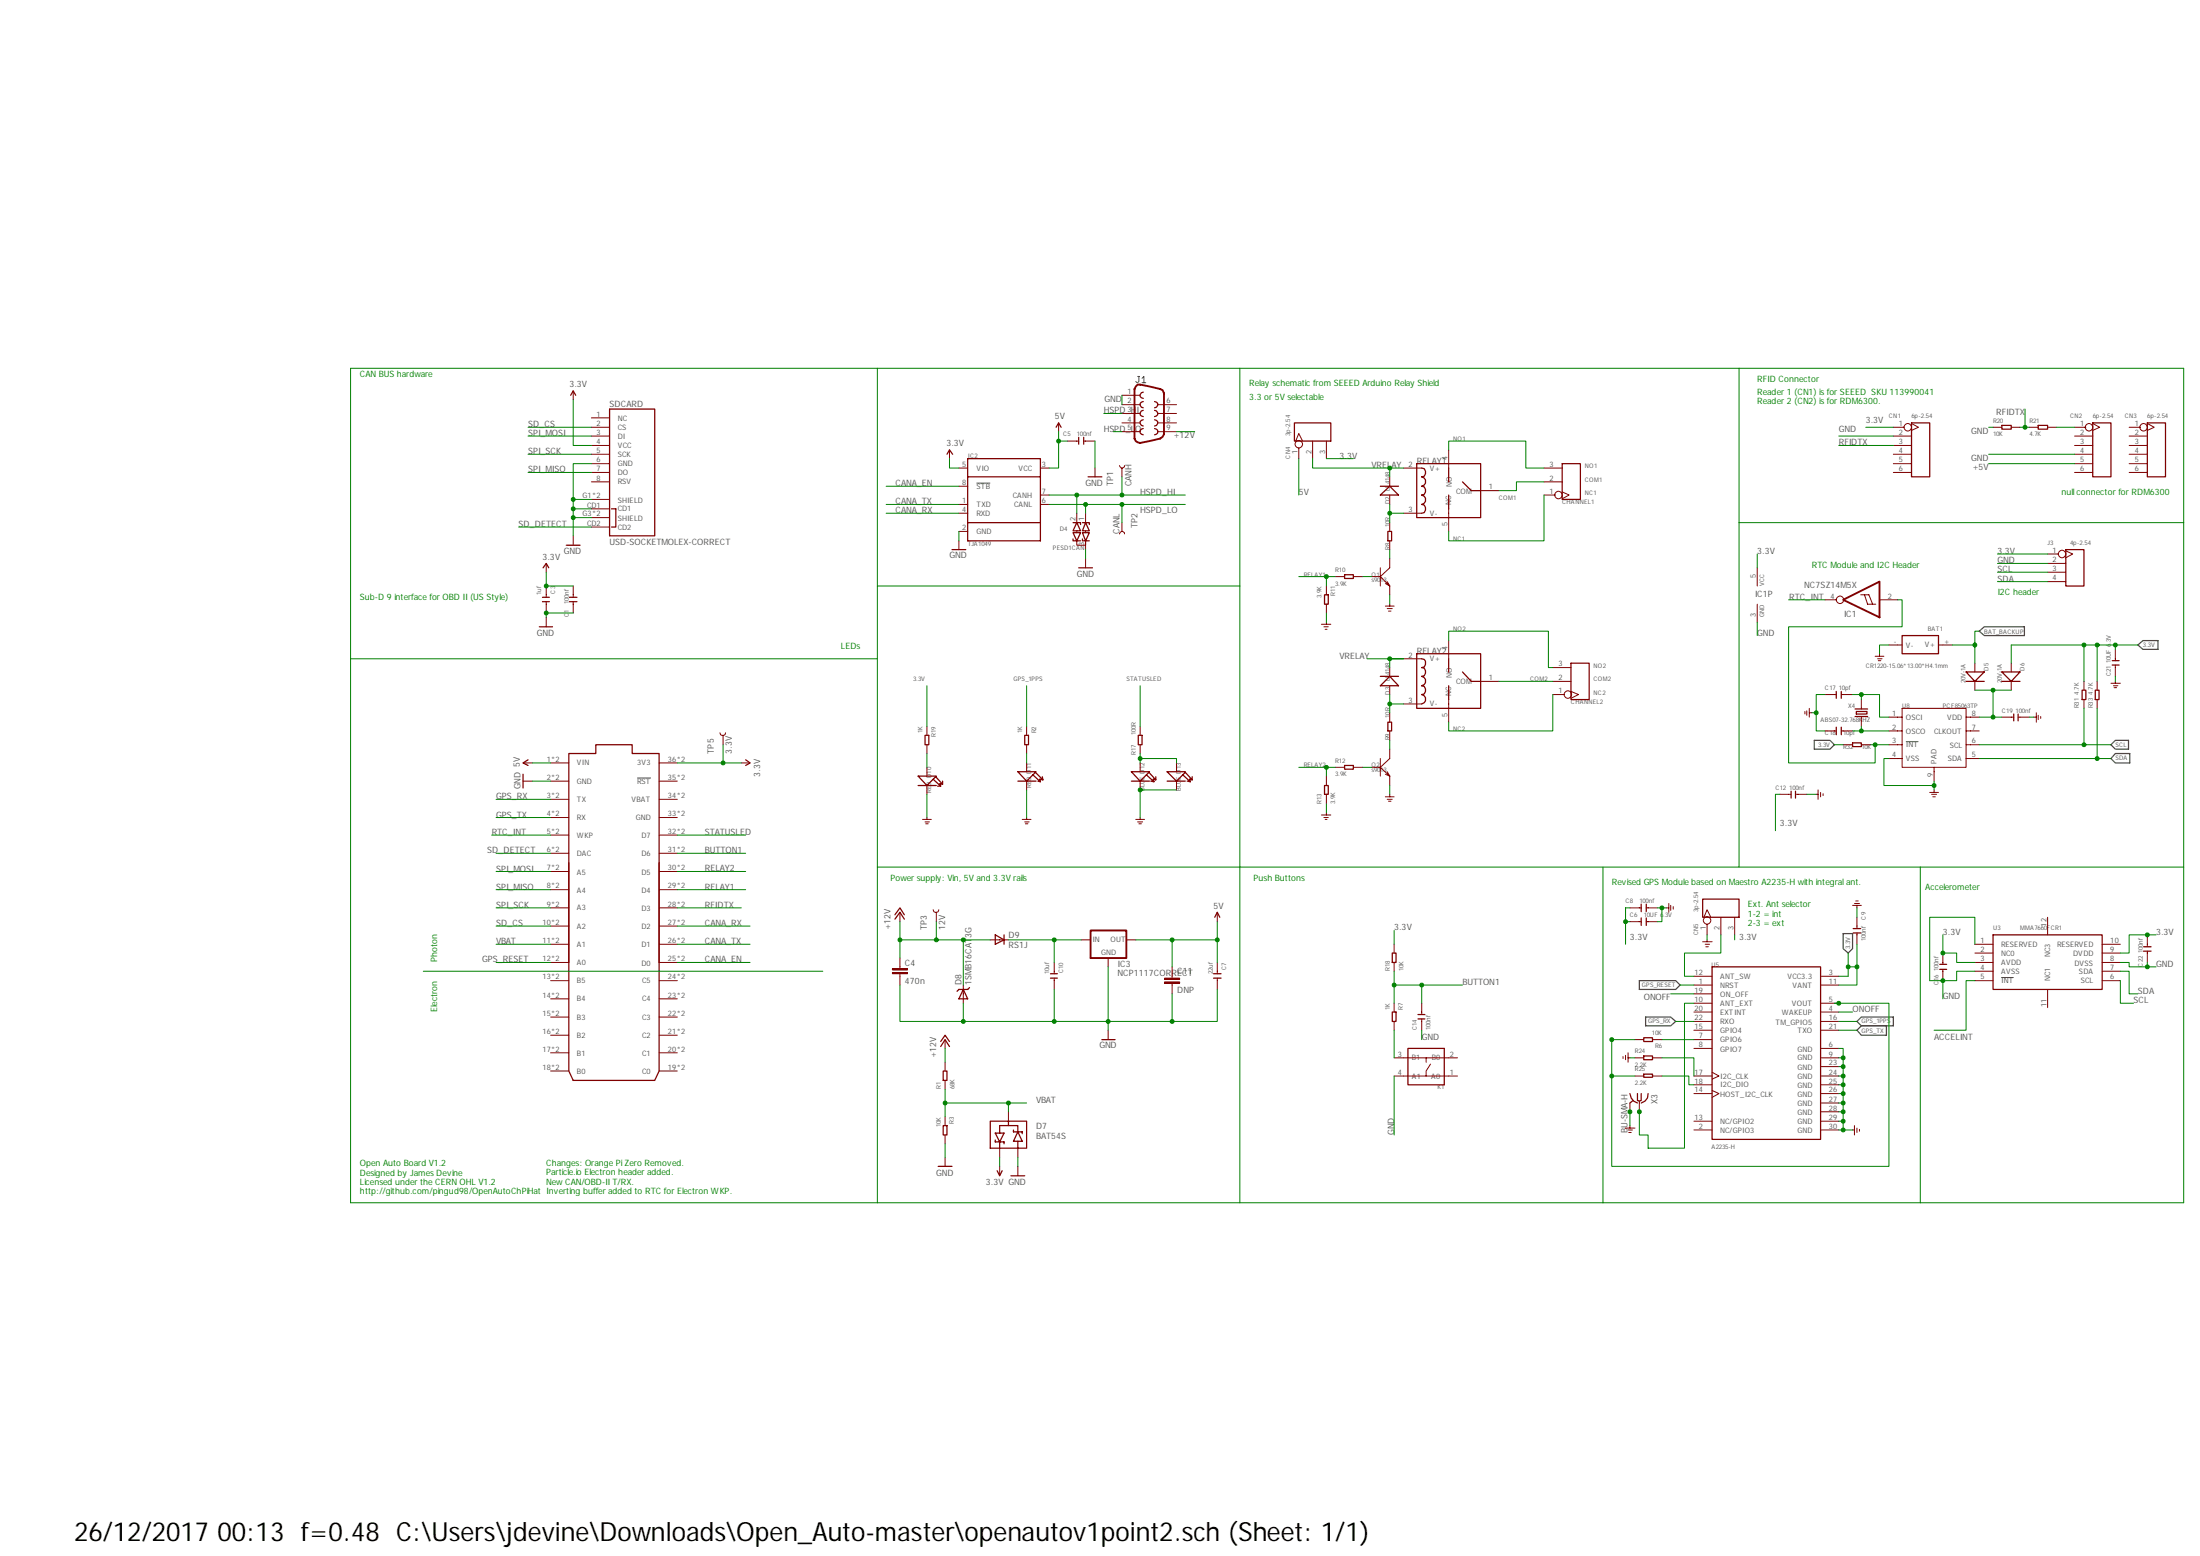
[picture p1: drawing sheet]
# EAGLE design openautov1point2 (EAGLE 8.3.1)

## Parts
BAT1  CR1220-15.06*13.00*H4.1mm  BAT-HOLDER'SMD-1220'  [BAT2P-SMD-16.4-CR1220]
C1  100nf  CERAMIC-100NF-50V-10%-X7R(0603)  [C0603]
C3  1uf  CERAMIC-1UF-25V-10%-X7R(0603)  [C0603]
C4  470n  C-EUC0805  [C0805]
C5  100nf  CERAMIC-100NF-50V-10%-X7R(0603)  [C0603]
C6  10UF 6.3V  CERAMIC-10UF-6.3V-20%-X5R(0603)  [C0603]
C7  22uf  CERAMIC-22UF-6.3V-20%-X5R(0805)  [C0805]
C8  100nf  CERAMIC-100NF-50V-10%-X7R(0603)  [C0603]
C9  100nf  CERAMIC-100NF-50V-10%-X7R(0603)  [C0603]
C10  10uf  CERAMIC-10UF-25V-10%-X5R(0805)  [C0805]
C11  DNP  C-EUC0805  [C0805]
C12  100nf  CERAMIC-100NF-50V-10%-X7R(0603)  [C0603]
C14  100nf  CERAMIC-100NF-50V-10%-X7R(0603)  [C0603]
C16  100nf  CERAMIC-100NF-50V-10%-X7R(0603)  [C0603]
C17  10pf  CERAMIC-10PF-50V-5%-NPO(0603)  [C0603]
C18  10pf  CERAMIC-10PF-50V-5%-NPO(0603)  [C0603]
C19  100nf  CERAMIC-100NF-50V-10%-X7R(0603)  [C0603]
C21  10UF 6.3V  CERAMIC-10UF-6.3V-20%-X5R(0603)  [C0603]
C22  100nf  CERAMIC-100NF-50V-10%-X7R(0603)  [C0603]
CHANNEL1  SCREW-TERMINAL-3P'3.5'  [3P-3.5]
CHANNEL2  SCREW-TERMINAL-3P'3.5'  [3P-3.5]
CN1  6p-2.54  DIP-BLACK-FEMALE-HEADER-VERT(6P-2.54)  [H6-2.54]
CN2  6p-2.54  DIP-BLACK-FEMALE-HEADER-VERT(6P-2.54)  [H6-2.54]
CN3  6p-2.54  DIP-BLACK-FEMALE-HEADER-VERT(6P-2.54)  [H6-2.54]
CN4  3p-2.54  DIP-BLACK-MALE-HEADER-VERT(3P-2.54)  [H3-2.54]
CN5  3p-2.54  DIP-BLACK-MALE-HEADER-VERT(3P-2.54)  [H3-2.54]
D2  LL4148  D'1N4148-SMD'  [LL-34]
D3  LL4148  D'1N4148-SMD'  [LL-34]
D4  PESD1CAN  DIODE_ESD_DUAL-SOT-23  [SOT23]
D5  20V-1A  SMD-DIODE-SCHOTTKY-20V-1A(SOD-123)  [SOD-123]
D6  20V-1A  SMD-DIODE-SCHOTTKY-20V-1A(SOD-123)  [SOD-123]
D7  BAT54S  [SOT23]
D8  1SMB16CAT3G  DIODE-TVS-SMB  [SMB-DIODE]
D9  RS1J  DIODESMA  [SMA-DIODE]
D10  RED  LED'0603'  [LED-0603]
D11  RED  LED'0603'  [LED-0603]
D12  BLUE  LED'0603'  [LED-0603]
D13  BLUE  LED'0603'  [LED-0603]
ELECTRON  ELECTRON_WITH_EXTERNAL_HEADERS  [ELECTRON_EXTERNAL]
FID1  FIDUCIAL1.5X3  [FIDUCIAL-1.5X3]
FID2  FIDUCIAL1.5X3  [FIDUCIAL-1.5X3]
FID3  FIDUCIAL1.5X3  [FIDUCIAL-1.5X3]
FID4  FIDUCIAL1.5X3  [FIDUCIAL-1.5X3]
IC1  NC7SZ14M5X  [SOT23-5]
IC2  TJA1049  [SO8]
IC3  NCP1117CORRECT  [SOT223]
J1  DB9MALE  [DB9_MALE]
J3  4p-2.54  DIP-BLACK-FEMALE-HEADER-VERT(4P-2.54)  [H4-2.54]
K1  DIP-SWITCH-TACTILE-SPST-NO/TS-1109(4P-D6.0MM)'TS-1109'  [SW4-6.0X6.0X5.0MM]
Q1  s9013  TRANSISTOR-NPN-SOT23  [SOT23]
Q2  s9013  TRANSISTOR-NPN-SOT23  [SOT23]
R1  68K  SMD-RES-68K-1%-1/10W(0603)  [R0603]
R2  1K  SMD-RES-1K-1%-1/10W(0603)  [R0603]
R3  10K  SMD-RES-10K-5%-1/10W(0603)  [R0603]
R6  10K  SMD-RES-10K-5%-1/10W(0603)  [R0603]
R7  1K  SMD-RES-1K-1%-1/10W(0603)  [R0603]
R8  10R  R-0603  [R0603]
R9  10R  R-0603  [R0603]
R10  3.9K  SMD-RES-3.9K-5%-1/10W(0603)  [R0603]
R11  3.9K  SMD-RES-3.9K-5%-1/10W(0603)  [R0603]
R12  3.9K  SMD-RES-3.9K-5%-1/10W(0603)  [R0603]
R13  3.9K  SMD-RES-3.9K-5%-1/10W(0603)  [R0603]
R17  100R  SMD-RES-100R-5%-1/10W(0603)  [R0603]
R18  10K  SMD-RES-10K-5%-1/10W(0603)  [R0603]
R19  1K  SMD-RES-1K-1%-1/10W(0603)  [R0603]
R20  10K  SMD-RES-10K-5%-1/10W(0603)  [R0603]
R21  4.7K  SMD-RES-4.7K-5%-1/10W(0603)  [R0603]
R24  2.2K  SMD-RES-2.2K-5%-1/10W(0603)  [R0603]
R25  2.2K  SMD-RES-2.2K-5%-1/10W(0603)  [R0603]
R31  4.7K  SMD-RES-4.7K-5%-1/10W(0603)  [R0603]
R32  10K  SMD-RES-10K-5%-1/10W(0603)  [R0603]
R33  4.7K  SMD-RES-4.7K-5%-1/10W(0603)  [R0603]
RELAY1  RELAY-HLS8L-DC5V-S-C  [5P-19.0X15.5X15.8H]
RELAY2  RELAY-HLS8L-DC5V-S-C  [5P-19.0X15.5X15.8H]
SDCARD  USD-SOCKETMOLEX-CORRECT  [MICRO-SD-MOLEX-CORRECT]
TP1  CANH  TEST-POINT3  [PAD.03X.03]
TP2  CANL  TEST-POINT3  [PAD.03X.03]
TP3  12V  TEST-POINT3  [PAD.03X.03]
TP5  3.3V  TEST-POINT3  [PAD.03X.03]
U3  MMA7660FCR1  MOTION/POSITION-MMA7660FCR1(DFN10)  [DFN10-0.5-3.0X3.0MM]
U5  A2235-H  [XCVR_A2235-H]
U8  PCF85063TP  RTC-PCF85063TP  [HWSON8-0.5-2X3X0.75MM]
X3  BU-SMA-H  [BU-SMA-H]
X4  ABS07-32.768KHZ  CRYSTAL-2P-3215  [X2-SMD-3.2X1.5X0.55MM]

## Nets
3.3V: C1.2 C3.1 C6.1 C8.1 C9.2 C12.1 C16.2 C21.2 C22.2 CN1.1 CN4.3 D6.+ D7.2(C1) ELECTRON.36(3V3) ELECTRON.@36(3V3) IC1.5(VCC) IC2.5(VIO) J3.1 R18.2 R19.1 R31.2 R32.1 R33.2 SDCARD.4(VCC) TP5.P$1 U3.3(AVDD) U3.9(DVDD) U5.3(VCC3.3) U5.11(VANT)
5V [power]: C5.1 C7.1 C11.1 CN4.1 ELECTRON.1(VIN) ELECTRON.@1(VIN) IC2.3(VCC) IC3.2(OUT) IC3.4(OUT)
!RTC_INT: IC1.2(I) R32.2 U8.3(!INT)
+5V [5V Line]: CN2.5
+12V [power]: C4.1 D8.C D9.A J1.9 R1.2 TP3.P$1
ACCELINT: U3.5(!INT)
BAT_BACKUP: BAT1.+(V+) D5.+
BUTTON1: C14.2 ELECTRON.31(D6) ELECTRON.@31(D6) R7.1 R18.1
CANA_EN: ELECTRON.25(D0) ELECTRON.@25(D0) IC2.8(!STB)
CANA_RX: ELECTRON.27(D2) ELECTRON.@27(D2) IC2.4(RXD)
CANA_TX: ELECTRON.26(D1) ELECTRON.@26(D1) IC2.1(TXD)
COM1: CHANNEL1.2 RELAY1.1(COM)
COM2: CHANNEL2.2 RELAY2.1(COM)
GND [power]: BAT1.-(V-) C1.1 C3.2 C4.2 C5.2 C6.2 C7.2 C8.2 C9.1 C10.2 C11.2 C12.2 C14.1 C16.1 C17.1 C18.1 C19.2 C21.1 C22.1 CN1.2 CN2.4 CN5.1 D4.3(COM) D7.1(A2) D8.A D10.- D11.- D12.- D13.- ELECTRON.2(GND) ELECTRON.@2(GND) IC1.3(GND) IC2.2(GND) IC3.1(GND) J1.1 J1.2 J3.2 K1.4(A1) Q1.2(E) Q2.2(E) R3.2 R11.2 R13.1 R20.1 R24.1 SDCARD.6(GND) SDCARD.CD1 SDCARD.G1(SHIELD) SDCARD.G2(SHIELD) SDCARD.G3(SHIELD) SDCARD.G4(SHIELD) U3.1(RESERVED) U3.4(AVSS) U3.8(DVSS) U5.6(GND) U5.9(GND) U5.23(GND) U5.24(GND) U5.25(GND) U5.26(GND) U5.27(GND) U5.28(GND) U5.29(GND) U5.30(GND) U8.4(VSS) U8.9(PAD) X3.2 X3.3 X3.4 X3.5 ; supply symbol labelled GND_POWER
GPS_1PPS: R2.1 U5.16(TM_GPIO5)
GPS_RESET: ELECTRON.12(A0) ELECTRON.@12(A0) U5.1(NRST)
GPS_RX: ELECTRON.3(TX) ELECTRON.@3(TX) U5.22(RXO)
GPS_TX: ELECTRON.4(RX) ELECTRON.@4(RX) U5.21(TXO)
HSPD_HI: D4.2(C2) IC2.7(CANH) J1.3 TP1.P$1
HSPD_LO: D4.1(C1) IC2.6(CANL) J1.5 TP2.P$1
N$1: K1.3(B1) R7.2
N$2: CN5.2 U5.12(ANT_SW)
N$4 [5V Line]: Q2.1(B) R12.2
N$5 [5V Line]: D3.A(+) R9.2 RELAY2.3(V-)
N$6 [5V Line]: Q1.3(C) R8.1
N$7 [5V Line]: D2.A(+) R8.2 RELAY1.3(V-)
N$8 [5V Line]: Q2.3(C) R9.1
N$9: D11.+ R2.2
N$10: D12.+ D13.+ R17.2
N$19: U5.10(ANT_EXT) X3.1
N$21: R6.2 R25.1 U5.5(VOUT)
N$22: R6.1 U5.7(GPIO6)
N$23 [5V Line]: Q1.1(B) R10.2
N$24: CN2.1 R21.2
N$26: R24.2 U5.17(I2C_CLK)
N$27: R25.2 U5.18(I2C_DIO)
N$29: D10.+ R19.2
N$40: C18.2 U8.2(OSCO) X4.1
N$41: C17.2 U8.1(OSCI) X4.2
N$43 [power]: C10.1 D9.C IC3.3(IN)
N$49: C19.1 D5.- D6.- U8.8(VDD)
NC1: CHANNEL1.1 RELAY1.5(NC)
NC2: CHANNEL2.1 RELAY2.5(NC)
NO1: CHANNEL1.3 RELAY1.4(NO)
NO2: CHANNEL2.3 RELAY2.4(NO)
ONOFF: U5.4(WAKEUP) U5.19(ON_OFF)
RELAY1 [5V Line]: ELECTRON.29(D4) ELECTRON.@29(D4) R10.1 R11.1
RELAY2: ELECTRON.30(D5) ELECTRON.@30(D5) R12.1 R13.2
RFIDTX: CN1.3 ELECTRON.28(D3) ELECTRON.@28(D3) R20.2 R21.1
RTC_INT: ELECTRON.5(WKP) ELECTRON.@5(WKP) IC1.4(O)
SCL: J3.3 R31.1 U3.6(SCL) U8.6(SCL)
SD_CS: ELECTRON.10(A2) ELECTRON.@10(A2) SDCARD.2(CS)
SD_DETECT: ELECTRON.6(DAC) ELECTRON.@6(DAC) SDCARD.CD2
SDA: J3.4 R33.1 U3.7(SDA) U8.5(SDA)
SPI_MISO: ELECTRON.8(A4) ELECTRON.@8(A4) SDCARD.7(DO)
SPI_MOSI: ELECTRON.7(A5) ELECTRON.@7(A5) SDCARD.3(DI)
SPI_SCK: ELECTRON.9(A3) ELECTRON.@9(A3) SDCARD.5(SCK)
STATUSLED: ELECTRON.32(D7) ELECTRON.@32(D7) R17.1
VBAT: D7.3(COM) ELECTRON.11(A1) ELECTRON.@11(A1) R1.1 R3.1
VRELAY: CN4.2 D2.C(-) D3.C(-) RELAY1.2(V+) RELAY2.2(V+)
Unconnected: CN1.4 CN1.5 CN1.6 CN2.2 CN2.3 CN2.6 CN3.1 CN3.2 CN3.3 CN3.4 CN3.5 CN3.6 CN5.3 ELECTRON.13(B5) ELECTRON.14(B4) ELECTRON.15(B3) ELECTRON.16(B2) ELECTRON.17(B1) ELECTRON.18(B0) ELECTRON.19(C0) ELECTRON.20(C1) ELECTRON.21(C2) ELECTRON.22(C3) ELECTRON.23(C4) ELECTRON.24(C5) ELECTRON.35(!RST) ELECTRON.@13(B5) ELECTRON.@14(B4) ELECTRON.@15(B3) ELECTRON.@16(B2) ELECTRON.@17(B1) ELECTRON.@18(B0) ELECTRON.@19(C0) ELECTRON.@20(C1) ELECTRON.@21(C2) ELECTRON.@22(C3) ELECTRON.@23(C4) ELECTRON.@24(C5) ELECTRON.@35(!RST) J1.4 J1.6 J1.7 J1.8 K1.1(A0) K1.2(B0) SDCARD.1(NC) SDCARD.8(RSV) U3.2(NC0) U3.10(RESERVED) U3.11(NC1) U3.12(NC3) U5.2(NC/GPIO3) U5.8(GPIO7) U5.13(NC/GPIO2) U5.14(HOST_I2C_CLK) U5.15(GPIO4) U5.20(EXTINT) U8.7(CLKOUT)

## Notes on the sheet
- CAN BUS hardware
- RFID Connector
- Relay schematic from SEEED Arduino Relay Shield
- 3.3 or 5V selectable
- Reader 1 (CN1) is for SEEED  SKU 113990041
  Reader 2 (CN2) is for RDM6300.
- Battery voltage
- null connector for RDM6300
- RTC Module and I2C Header
- D5 light mean something coming
- I2C header
- Sub-D 9 interface for OBD II (US Style)
- LEDs
- while sw1 on
- get 12V from the car,
- Microcontroller
- Power supply: Vin, 5V and 3.3V rails | Push Buttons
- Revised GPS Module based on Maestro A2235-H with integral ant.
- there are 2 CAN bus interface: | Accelerometer
- 1. with obd2-db9 line connect the car
- 2. j10 is a terminal, you can use it easily
- Power
- Ext. Ant selector
  1-2 = int
  2-3 = ext
- Impedance of RF trace should be controlled by 
  50 ohm and the length should be kept as short 
  as possible.
- Photon
- Electron
- short route
- Open Auto Board V1.2
- Designed by James Devine
- Licensed under the CERN OHL V1.2
- http://github.com/pingud98/OpenAutoChPiHat
- Changes: Orange Pi Zero Removed.
  Particle.io Electron header added.
  New CAN/OBD-II T/RX.
  Inverting buffer added to RTC for Electron WKP.

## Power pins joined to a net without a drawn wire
GND: ELECTRON.33(GND) ELECTRON.@33(GND)
VBAT: ELECTRON.34(VBAT) ELECTRON.@34(VBAT)

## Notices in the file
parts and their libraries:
SparkFun-Connectors: Licensing: Creative Commons ShareAlike 4.0 International - https://creativecommons.org/licenses/by-sa/4.0
SparkFun-Aesthetics: Licensing: CC v3.0 Share-Alike You are welcome to use this library for commercial purposes.
